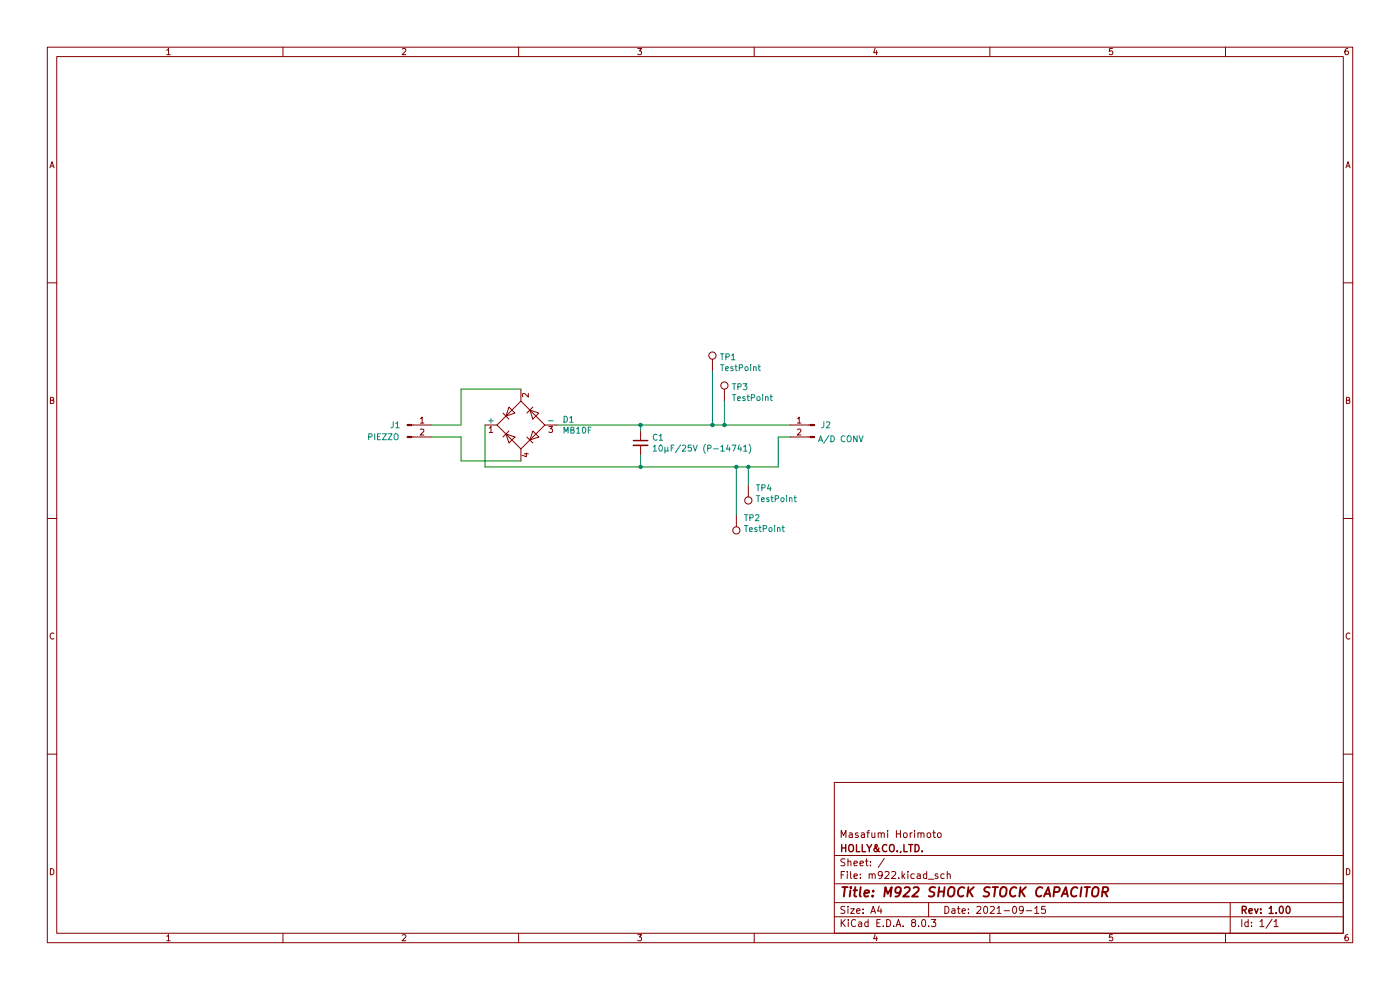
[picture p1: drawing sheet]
(kicad_sch
 (version 20231120)
 (generator "eeschema")
 (generator_version "8.0")
 (paper "A4")
 (title_block
  (title "M922 SHOCK STOCK CAPACITOR")
  (date "2021-09-15")
  (rev "1.00")
  (company "HOLLY&CO.,LTD.")
  (comment 1 "Masafumi Horimoto"))
 (lib_symbols
  (symbol "Connector:Conn_01x02_Male"
   (pin_names
    (offset 1.016) hide) (exclude_from_sim no) (in_bom yes) (on_board yes)
   (property "Reference" "J" (at 0 2.54 0) (effects (font (size 1.27 1.27))))
   (property "Value" "Conn_01x02_Male" (at 0 -5.08 0) (effects (font (size 1.27 1.27))))
   (property "Footprint" "" (at 0 0 0) (effects (font (size 1.27 1.27)) (hide yes)))
   (property "Datasheet" "~" (at 0 0 0) (effects (font (size 1.27 1.27)) (hide yes)))
   (property "Description" "Generic connector, single row, 01x02, script generated (kicad-library-utils/schlib/autogen/connector/)" (at 0 0 0) (effects (font (size 1.27 1.27)) (hide yes)))
   (symbol "Conn_01x02_Male_1_1"
    (polyline (pts (xy 1.27 -2.54) (xy 0.8636 -2.54)) (stroke (width 0.1524) (type default)) (fill (type none)))
    (polyline (pts (xy 1.27 0) (xy 0.8636 0)) (stroke (width 0.1524) (type default)) (fill (type none)))
    (rectangle (start 0.8636 -2.413) (end 0 -2.667) (stroke (width 0.1524) (type default)) (fill (type outline)))
    (rectangle (start 0.8636 0.127) (end 0 -0.127) (stroke (width 0.1524) (type default)) (fill (type outline)))
    (pin passive line (at 5.08 0 180) (length 3.81) (name "Pin_1" (effects (font (size 1.27 1.27)))) (number "1" (effects (font (size 1.27 1.27)))))
    (pin passive line (at 5.08 -2.54 180) (length 3.81) (name "Pin_2" (effects (font (size 1.27 1.27)))) (number "2" (effects (font (size 1.27 1.27)))))))
  (symbol "Connector:TestPoint"
   (pin_numbers hide)
   (pin_names
    (offset 0.762) hide) (exclude_from_sim no) (in_bom yes) (on_board yes)
   (property "Reference" "TP" (at 0 6.858 0) (effects (font (size 1.27 1.27))))
   (property "Value" "TestPoint" (at 0 5.08 0) (effects (font (size 1.27 1.27))))
   (property "Footprint" "" (at 5.08 0 0) (effects (font (size 1.27 1.27)) (hide yes)))
   (property "Datasheet" "~" (at 5.08 0 0) (effects (font (size 1.27 1.27)) (hide yes)))
   (property "Description" "test point" (at 0 0 0) (effects (font (size 1.27 1.27)) (hide yes)))
   (symbol "TestPoint_0_1"
    (circle (center 0 3.302) (radius 0.762) (stroke (width 0) (type default)) (fill (type none))))
   (symbol "TestPoint_1_1"
    (pin passive line (at 0 0 90) (length 2.54) (name "1" (effects (font (size 1.27 1.27)))) (number "1" (effects (font (size 1.27 1.27)))))))
  (symbol "Device:C_Small"
   (pin_numbers hide)
   (pin_names
    (offset 0.254) hide) (exclude_from_sim no) (in_bom yes) (on_board yes)
   (property "Reference" "C" (at 0.254 1.778 0) (effects (font (size 1.27 1.27)) (justify left)))
   (property "Value" "C_Small" (at 0.254 -2.032 0) (effects (font (size 1.27 1.27)) (justify left)))
   (property "Footprint" "" (at 0 0 0) (effects (font (size 1.27 1.27)) (hide yes)))
   (property "Datasheet" "~" (at 0 0 0) (effects (font (size 1.27 1.27)) (hide yes)))
   (property "Description" "Unpolarized capacitor, small symbol" (at 0 0 0) (effects (font (size 1.27 1.27)) (hide yes)))
   (symbol "C_Small_0_1"
    (polyline (pts (xy -1.524 -0.508) (xy 1.524 -0.508)) (stroke (width 0.3302) (type default)) (fill (type none)))
    (polyline (pts (xy -1.524 0.508) (xy 1.524 0.508)) (stroke (width 0.3048) (type default)) (fill (type none))))
   (symbol "C_Small_1_1"
    (pin passive line (at 0 2.54 270) (length 2.032) (name "~" (effects (font (size 1.27 1.27)))) (number "1" (effects (font (size 1.27 1.27)))))
    (pin passive line (at 0 -2.54 90) (length 2.032) (name "~" (effects (font (size 1.27 1.27)))) (number "2" (effects (font (size 1.27 1.27)))))))
  (symbol "Diode_Bridge:B125R"
   (pin_names
    (offset 0)) (exclude_from_sim no) (in_bom yes) (on_board yes)
   (property "Reference" "D" (at 2.54 6.985 0) (effects (font (size 1.27 1.27)) (justify left)))
   (property "Value" "B125R" (at 2.54 5.08 0) (effects (font (size 1.27 1.27)) (justify left)))
   (property "Footprint" "Diode_THT:Diode_Bridge_Round_D9.0mm" (at 3.81 3.175 0) (effects (font (size 1.27 1.27)) (justify left) (hide yes)))
   (property "Datasheet" "https://diotec.com/tl_files/diotec/files/pdf/datasheets/b40r.pdf" (at 0 0 0) (effects (font (size 1.27 1.27)) (hide yes)))
   (property "Description" "Single-Phase Bridge Rectifier, 125V Vrms, 1.6A If, WOG-like package" (at 0 0 0) (effects (font (size 1.27 1.27)) (hide yes)))
   (symbol "B125R_0_1"
    (polyline (pts (xy -2.54 3.81) (xy -1.27 2.54)) (stroke (width 0) (type default)) (fill (type none)))
    (polyline (pts (xy -1.27 -2.54) (xy -2.54 -3.81)) (stroke (width 0) (type default)) (fill (type none)))
    (polyline (pts (xy 2.54 -1.27) (xy 3.81 -2.54)) (stroke (width 0) (type default)) (fill (type none)))
    (polyline (pts (xy 2.54 1.27) (xy 3.81 2.54)) (stroke (width 0) (type default)) (fill (type none)))
    (polyline (pts (xy -3.81 2.54) (xy -2.54 1.27) (xy -1.905 3.175) (xy -3.81 2.54)) (stroke (width 0) (type default)) (fill (type none)))
    (polyline (pts (xy -2.54 -1.27) (xy -3.81 -2.54) (xy -1.905 -3.175) (xy -2.54 -1.27)) (stroke (width 0) (type default)) (fill (type none)))
    (polyline (pts (xy 1.27 2.54) (xy 2.54 3.81) (xy 3.175 1.905) (xy 1.27 2.54)) (stroke (width 0) (type default)) (fill (type none)))
    (polyline (pts (xy 3.175 -1.905) (xy 1.27 -2.54) (xy 2.54 -3.81) (xy 3.175 -1.905)) (stroke (width 0) (type default)) (fill (type none)))
    (polyline (pts (xy -5.08 0) (xy 0 -5.08) (xy 5.08 0) (xy 0 5.08) (xy -5.08 0)) (stroke (width 0) (type default)) (fill (type none))))
   (symbol "B125R_1_1"
    (pin passive line (at 7.62 0 180) (length 2.54) (name "+" (effects (font (size 1.27 1.27)))) (number "1" (effects (font (size 1.27 1.27)))))
    (pin passive line (at 0 -7.62 90) (length 2.54) (name "~" (effects (font (size 1.27 1.27)))) (number "2" (effects (font (size 1.27 1.27)))))
    (pin passive line (at -7.62 0 0) (length 2.54) (name "-" (effects (font (size 1.27 1.27)))) (number "3" (effects (font (size 1.27 1.27)))))
    (pin passive line (at 0 7.62 270) (length 2.54) (name "~" (effects (font (size 1.27 1.27)))) (number "4" (effects (font (size 1.27 1.27))))))))
 (junction
  (at 151.13 90.17)
  (diameter 0)
  (color 0 0 0 0))
 (junction
  (at 135.89 99.06)
  (diameter 0)
  (color 0 0 0 0))
 (junction
  (at 158.75 99.06)
  (diameter 0)
  (color 0 0 0 0))
 (junction
  (at 153.67 90.17)
  (diameter 0)
  (color 0 0 0 0))
 (junction
  (at 135.89 90.17)
  (diameter 0)
  (color 0 0 0 0))
 (junction
  (at 156.21 99.06)
  (diameter 0)
  (color 0 0 0 0))
 (wire
  (pts (xy 91.44 92.71) (xy 97.79 92.71))
  (stroke (width 0) (type default)))
 (wire
  (pts (xy 102.87 90.17) (xy 102.87 99.06))
  (stroke (width 0) (type default)))
 (wire
  (pts (xy 167.64 92.71) (xy 165.1 92.71))
  (stroke (width 0) (type default)))
 (wire
  (pts (xy 153.67 85.09) (xy 153.67 90.17))
  (stroke (width 0) (type default)))
 (wire
  (pts (xy 135.89 99.06) (xy 135.89 96.52))
  (stroke (width 0) (type default)))
 (wire
  (pts (xy 156.21 99.06) (xy 135.89 99.06))
  (stroke (width 0) (type default)))
 (wire
  (pts (xy 135.89 90.17) (xy 151.13 90.17))
  (stroke (width 0) (type default)))
 (wire
  (pts (xy 97.79 97.79) (xy 110.49 97.79))
  (stroke (width 0) (type default)))
 (wire
  (pts (xy 158.75 102.87) (xy 158.75 99.06))
  (stroke (width 0) (type default)))
 (wire
  (pts (xy 158.75 99.06) (xy 156.21 99.06))
  (stroke (width 0) (type default)))
 (wire
  (pts (xy 153.67 90.17) (xy 167.64 90.17))
  (stroke (width 0) (type default)))
 (wire
  (pts (xy 151.13 78.74) (xy 151.13 90.17))
  (stroke (width 0) (type default)))
 (wire
  (pts (xy 97.79 90.17) (xy 97.79 82.55))
  (stroke (width 0) (type default)))
 (wire
  (pts (xy 165.1 99.06) (xy 158.75 99.06))
  (stroke (width 0) (type default)))
 (wire
  (pts (xy 97.79 82.55) (xy 110.49 82.55))
  (stroke (width 0) (type default)))
 (wire
  (pts (xy 135.89 90.17) (xy 118.11 90.17))
  (stroke (width 0) (type default)))
 (wire
  (pts (xy 91.44 90.17) (xy 97.79 90.17))
  (stroke (width 0) (type default)))
 (wire
  (pts (xy 156.21 109.22) (xy 156.21 99.06))
  (stroke (width 0) (type default)))
 (wire
  (pts (xy 151.13 90.17) (xy 153.67 90.17))
  (stroke (width 0) (type default)))
 (wire
  (pts (xy 97.79 92.71) (xy 97.79 97.79))
  (stroke (width 0) (type default)))
 (wire
  (pts (xy 102.87 99.06) (xy 135.89 99.06))
  (stroke (width 0) (type default)))
 (wire
  (pts (xy 165.1 92.71) (xy 165.1 99.06))
  (stroke (width 0) (type default)))
 (wire
  (pts (xy 135.89 91.44) (xy 135.89 90.17))
  (stroke (width 0) (type default)))
 (symbol
  (lib_id "Diode_Bridge:B125R")
  (at 110.49 90.17 180)
  (unit 1)
  (exclude_from_sim no)
  (in_bom yes)
  (on_board yes)
  (dnp no)
  (property "Reference" "D1" (at 119.2276 89.0016 0) (effects (font (size 1.27 1.27)) (justify right)))
  (property "Value" "MB10F" (at 119.2276 91.313 0) (effects (font (size 1.27 1.27)) (justify right)))
  (property "Footprint" "DIOB_MB10F-13" (at 110.49 90.17 0) (effects (font (size 1.27 1.27)) (justify left bottom) (hide yes)))
  (property "Datasheet" "" (at 110.49 90.17 0) (effects (font (size 1.27 1.27)) (justify left bottom) (hide yes)))
  (property "Description" "" (at 110.49 90.17 0) (effects (font (size 1.27 1.27)) (hide yes)))
  (property "STANDARD" "Manufacturer Recommendations" (at 110.49 90.17 0) (effects (font (size 1.27 1.27)) (justify left bottom) (hide yes)))
  (property "PARTREV" "3 - 2" (at 110.49 90.17 0) (effects (font (size 1.27 1.27)) (justify left bottom) (hide yes)))
  (property "MANUFACTURER" "Diodes Inc." (at 110.49 90.17 0) (effects (font (size 1.27 1.27)) (justify left bottom) (hide yes)))
  (property "MAXIMUM_PACKAGE_HEIGHT" "1.8 mm" (at 110.49 90.17 0) (effects (font (size 1.27 1.27)) (justify left bottom) (hide yes)))
  (pin "1")
  (pin "2")
  (pin "3")
  (pin "4"))
 (symbol
  (lib_id "Device:C_Small")
  (at 135.89 93.98 0)
  (unit 1)
  (exclude_from_sim no)
  (in_bom yes)
  (on_board yes)
  (dnp no)
  (property "Reference" "C1" (at 138.2268 92.8116 0) (effects (font (size 1.27 1.27)) (justify left)))
  (property "Value" "10μF/25V (P-14741)" (at 138.2268 95.123 0) (effects (font (size 1.27 1.27)) (justify left)))
  (property "Footprint" "Capacitor_SMD:C_1206_3216Metric_Pad1.42x1.75mm_HandSolder" (at 135.89 93.98 0) (effects (font (size 1.27 1.27)) (hide yes)))
  (property "Datasheet" "https://akizukidenshi.com/download/ds/murata/GRM31CR71E106KA12.pdf" (at 135.89 93.98 0) (effects (font (size 1.27 1.27)) (hide yes)))
  (property "Description" "" (at 135.89 93.98 0) (effects (font (size 1.27 1.27)) (hide yes)))
  (pin "1")
  (pin "2"))
 (symbol
  (lib_id "Connector:Conn_01x02_Male")
  (at 86.36 90.17 0)
  (unit 1)
  (exclude_from_sim no)
  (in_bom yes)
  (on_board yes)
  (dnp no)
  (property "Reference" "J1" (at 83.82 90.17 0) (effects (font (size 1.27 1.27))))
  (property "Value" "PIEZZO" (at 81.28 92.71 0) (effects (font (size 1.27 1.27))))
  (property "Footprint" "HOLLY:LDT0-028K_MID" (at 86.36 90.17 0) (effects (font (size 1.27 1.27)) (hide yes)))
  (property "Datasheet" "~" (at 86.36 90.17 0) (effects (font (size 1.27 1.27)) (hide yes)))
  (property "Description" "" (at 86.36 90.17 0) (effects (font (size 1.27 1.27)) (hide yes)))
  (pin "1")
  (pin "2"))
 (symbol
  (lib_id "Connector:Conn_01x02_Male")
  (at 172.72 90.17 0)
  (mirror y)
  (unit 1)
  (exclude_from_sim no)
  (in_bom yes)
  (on_board yes)
  (dnp no)
  (property "Reference" "J2" (at 173.99 90.17 0) (effects (font (size 1.27 1.27)) (justify right)))
  (property "Value" "A/D CONV" (at 173.4312 93.1418 0) (effects (font (size 1.27 1.27)) (justify right)))
  (property "Footprint" "Connector_JST:JST_XH_S2B-XH-A-1_1x02_P2.50mm_Horizontal" (at 172.72 90.17 0) (effects (font (size 1.27 1.27)) (hide yes)))
  (property "Datasheet" "~" (at 172.72 90.17 0) (effects (font (size 1.27 1.27)) (hide yes)))
  (property "Description" "" (at 172.72 90.17 0) (effects (font (size 1.27 1.27)) (hide yes)))
  (pin "1")
  (pin "2"))
 (symbol
  (lib_id "Connector:TestPoint")
  (at 153.67 85.09 0)
  (unit 1)
  (exclude_from_sim no)
  (in_bom yes)
  (on_board yes)
  (dnp no)
  (property "Reference" "TP3" (at 155.1432 82.0928 0) (effects (font (size 1.27 1.27)) (justify left)))
  (property "Value" "TestPoint" (at 155.1432 84.4042 0) (effects (font (size 1.27 1.27)) (justify left)))
  (property "Footprint" "" (at 158.75 85.09 0) (effects (font (size 1.27 1.27)) (hide yes)))
  (property "Datasheet" "~" (at 158.75 85.09 0) (effects (font (size 1.27 1.27)) (hide yes)))
  (property "Description" "" (at 153.67 85.09 0) (effects (font (size 1.27 1.27)) (hide yes)))
  (pin "1"))
 (symbol
  (lib_id "Connector:TestPoint")
  (at 151.13 78.74 0)
  (unit 1)
  (exclude_from_sim no)
  (in_bom yes)
  (on_board yes)
  (dnp no)
  (property "Reference" "TP1" (at 152.6032 75.7428 0) (effects (font (size 1.27 1.27)) (justify left)))
  (property "Value" "TestPoint" (at 152.6032 78.0542 0) (effects (font (size 1.27 1.27)) (justify left)))
  (property "Footprint" "" (at 156.21 78.74 0) (effects (font (size 1.27 1.27)) (hide yes)))
  (property "Datasheet" "~" (at 156.21 78.74 0) (effects (font (size 1.27 1.27)) (hide yes)))
  (property "Description" "" (at 151.13 78.74 0) (effects (font (size 1.27 1.27)) (hide yes)))
  (pin "1"))
 (symbol
  (lib_id "Connector:TestPoint")
  (at 156.21 109.22 180)
  (unit 1)
  (exclude_from_sim no)
  (in_bom yes)
  (on_board yes)
  (dnp no)
  (property "Reference" "TP2" (at 157.6832 109.8804 0) (effects (font (size 1.27 1.27)) (justify right)))
  (property "Value" "TestPoint" (at 157.6832 112.1918 0) (effects (font (size 1.27 1.27)) (justify right)))
  (property "Footprint" "" (at 151.13 109.22 0) (effects (font (size 1.27 1.27)) (hide yes)))
  (property "Datasheet" "~" (at 151.13 109.22 0) (effects (font (size 1.27 1.27)) (hide yes)))
  (property "Description" "" (at 156.21 109.22 0) (effects (font (size 1.27 1.27)) (hide yes)))
  (pin "1"))
 (symbol
  (lib_id "Connector:TestPoint")
  (at 158.75 102.87 180)
  (unit 1)
  (exclude_from_sim no)
  (in_bom yes)
  (on_board yes)
  (dnp no)
  (property "Reference" "TP4" (at 160.2232 103.5304 0) (effects (font (size 1.27 1.27)) (justify right)))
  (property "Value" "TestPoint" (at 160.2232 105.8418 0) (effects (font (size 1.27 1.27)) (justify right)))
  (property "Footprint" "" (at 153.67 102.87 0) (effects (font (size 1.27 1.27)) (hide yes)))
  (property "Datasheet" "~" (at 153.67 102.87 0) (effects (font (size 1.27 1.27)) (hide yes)))
  (property "Description" "" (at 158.75 102.87 0) (effects (font (size 1.27 1.27)) (hide yes)))
  (pin "1"))
 (sheet_instances
  (path ""
   (page "1"))))
